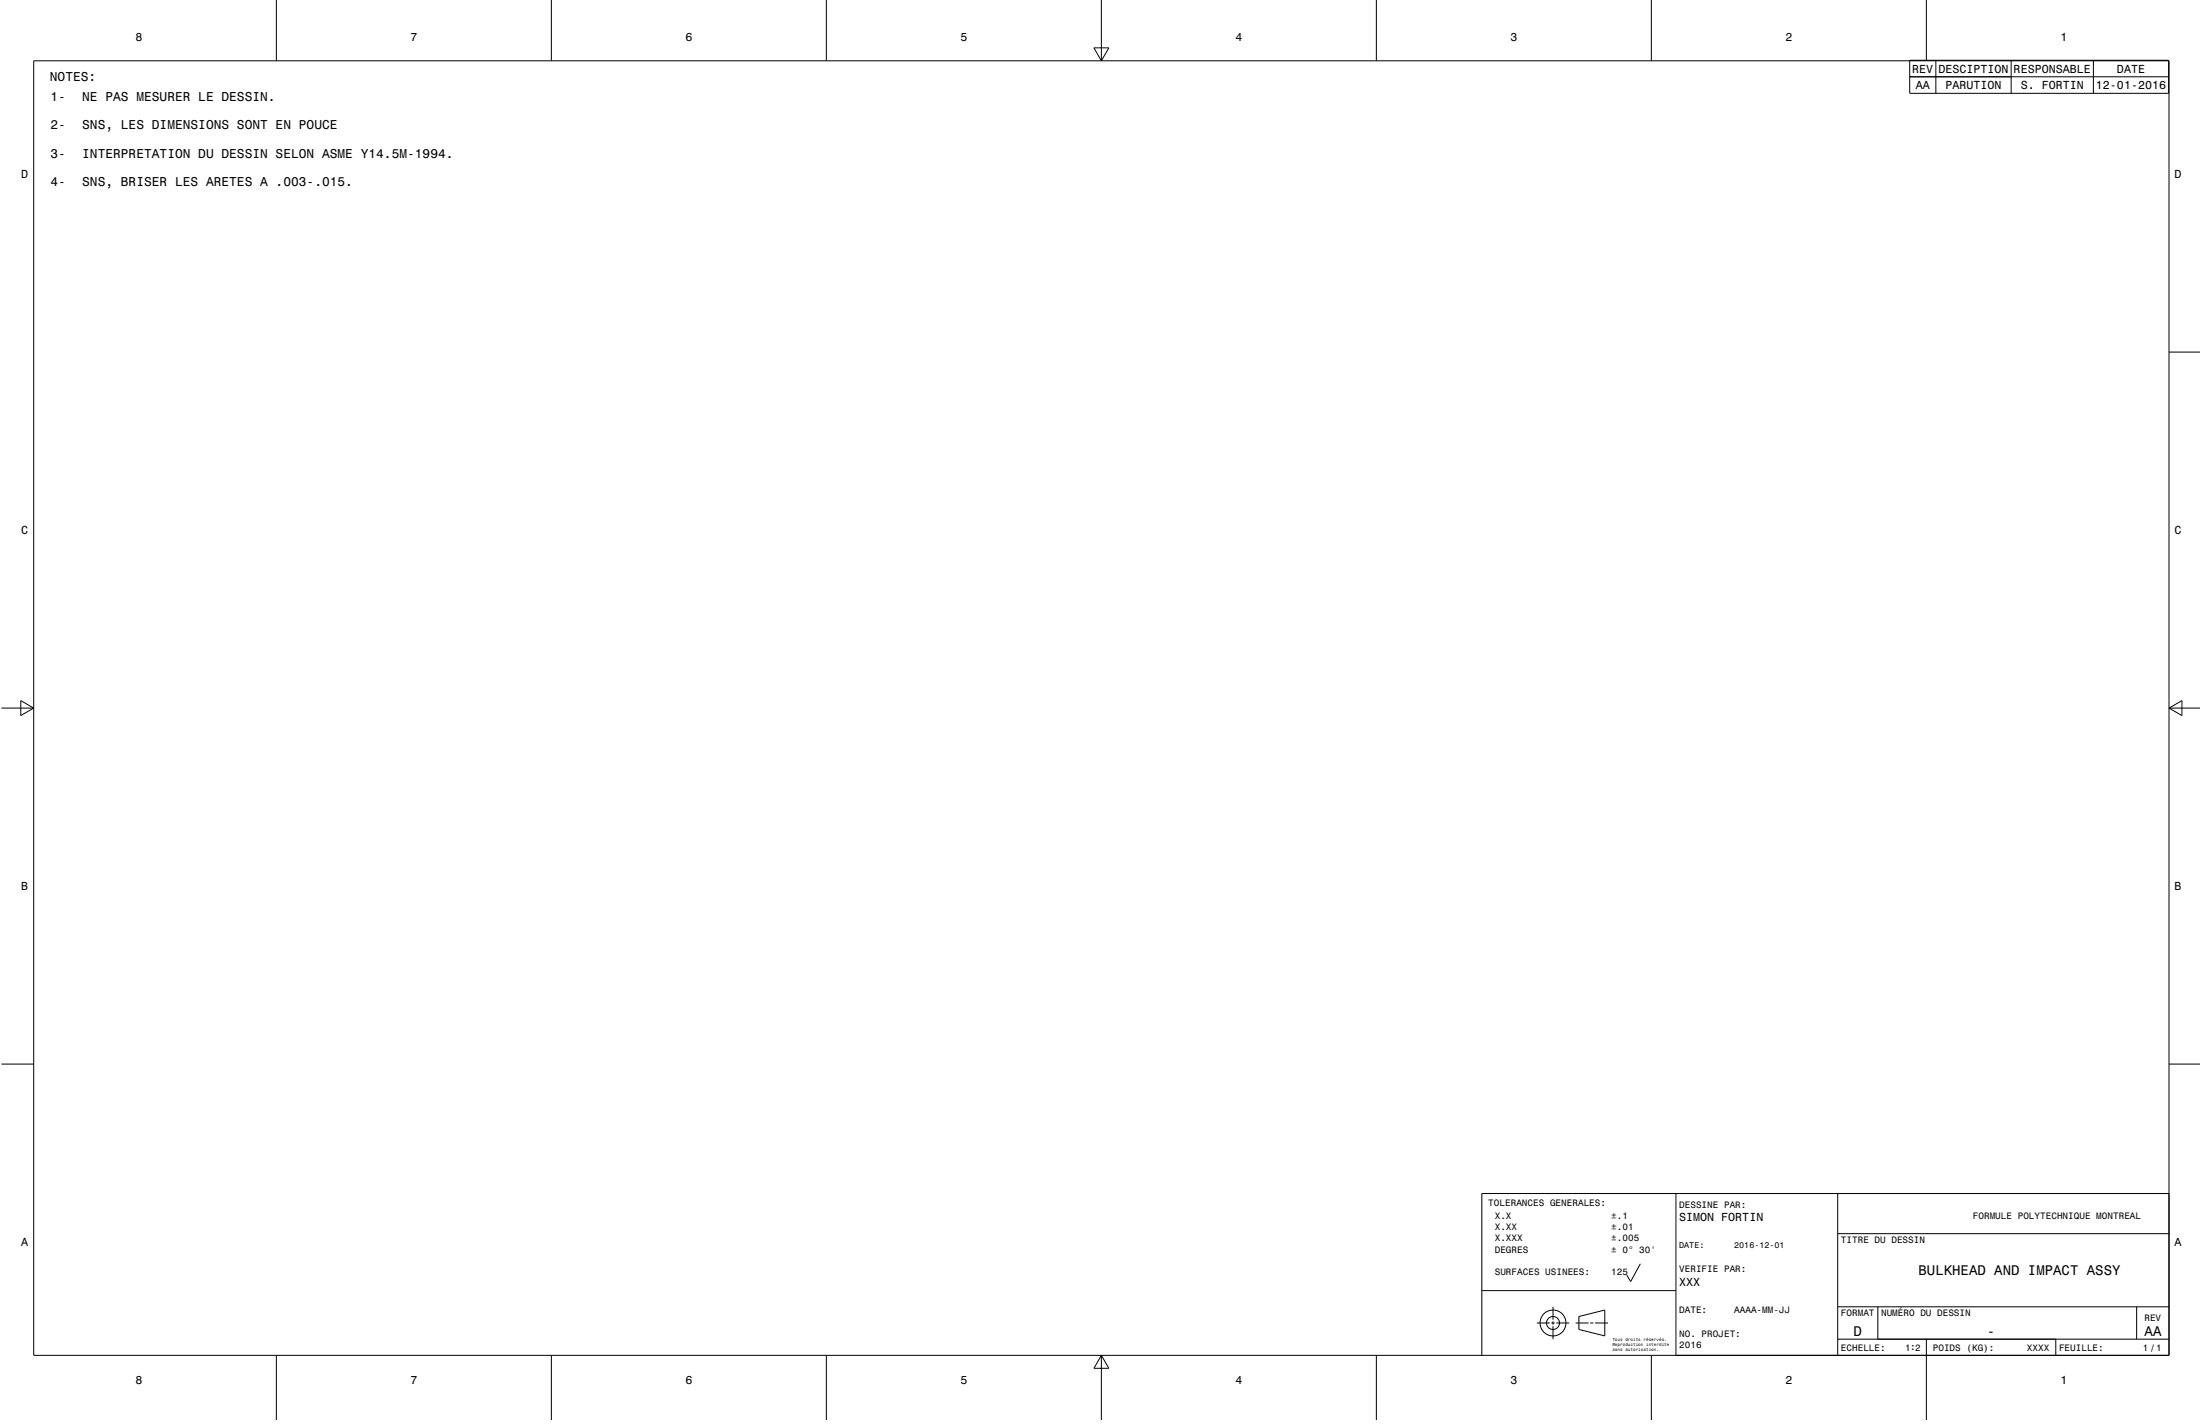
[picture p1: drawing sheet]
<svg xmlns="http://www.w3.org/2000/svg" width="864mm" height="559mm" viewBox="0 0 864 559" stroke-linecap="round" stroke-linejoin="round" font-family="sans-serif">
<g fill="none" stroke="#000" stroke-width=".39">
<path d="M108.5 0v23.9M216.4 0v23.9M324.4 0v23.9M432.3 0v23.9M540.3 0v23.9M648.2 0v23.9M756.2 0v23.9M429.4 18.8h5.9l-3 5.1zM13.2 23.9h838.2v508h-838.2zM749.7 23.7h101.6v12.9h-101.6zM749.7 30.1h101.6M759.9 23.7v12.9"/>
<path d="M789.5 23.7v12.9M821.8 23.7v12.9M851.4 138.2h12.2M.5 277.9h12.7M8.2 274.9l5 3-5 2.9zM851.4 277.9l5.1-3v5.9zM851.4 277.9h12.2M.5 417.6h12.7M851.4 417.6h12.2M657.9 468.4v63.5M721.4 468.4v63.5M851.4 468.4h-269.7v63.5"/>
<path d="M643.9 495.9l-3.8 7-1.5-2.5M721.4 484.1h130M581.7 506.5h76.2M603.3 519.2h5.1M609 519.2h1.3M609.6 512.8v5.1M609.6 518.5v1.3M610.9 519.2h5.1M618.5 519.2h5.1M619.8 516.6l10.1-2.5v10.1l-10.1-2.5zM624.2 519.2h1.3M626.1 519.2h5.1"/>
<path d="M721.4 512.8h130M737.1 512.8v12.7M838.7 512.8v12.7M108.5 531.9v25.4M216.4 531.9v25.4M324.4 531.9v25.4M432.3 531.9v25.4M432.3 531.9l3 5h-5.9zM540.3 531.9v25.4M609.6 520.4v5.1M648.2 531.9v25.4M721.4 525.5h130"/>
<path d="M756.2 525.5v31.8M807 525.5v6.4"/>
<circle cx="609.6" cy="519.2" r="5.1"/>
<circle cx="609.6" cy="519.2" r="2.54"/>
</g>
<g font-size="5.5">
<text x="753.1" y="500.5">BULKHEAD AND IMPACT ASSY</text>
<text x="727.6" y="524.2">D</text>
<text x="779.9" y="524.2">-</text>
<text x="841.9" y="524.2">AA</text>
</g>
<g font-size="5">
<text x="19.6" y="31.8">NOTES:</text>
<text x="19.9" y="39.8">1-</text>
<text x="32.3" y="39.8">NE PAS MESURER LE DESSIN.</text>
<text x="19.9" y="50.8">2-</text>
<text x="32.3" y="50.8">SNS, LES DIMENSIONS SONT EN POUCE</text>
<text x="19.9" y="61.9">3-</text>
<text x="32.3" y="61.9">INTERPRETATION DU DESSIN SELON ASME Y14.5M-1994.</text>
<text x="19.9" y="72.9">4-</text>
<text x="32.3" y="72.9">SNS, BRISER LES ARETES A .003-.015.</text>
</g>
<g font-size="4.6">
<text x="53.1" y="16">8</text>
<text x="161.1" y="16">7</text>
<text x="269" y="16">6</text>
<text x="377" y="16">5</text>
<text x="484.9" y="16">4</text>
<text x="592.9" y="16">3</text>
<text x="700.8" y="16">2</text>
<text x="808.8" y="16">1</text>
<text x="750.7" y="28.6">REV</text>
<text x="760.9" y="28.6">DESCIPTION</text>
<text x="790.5" y="28.6">RESPONSABLE</text>
<text x="831" y="28.6">DATE</text>
<text x="752" y="35">AA</text>
<text x="763.7" y="35">PARUTION</text>
<text x="793.2" y="35">S. FORTIN</text>
<text x="822.8" y="35">12-01-2016</text>
<text x="8.3" y="70">D</text>
<text x="853.6" y="70">D</text>
<text x="8.3" y="209.7">C</text>
<text x="853.6" y="209.7">C</text>
<text x="8.3" y="349.4">B</text>
<text x="853.6" y="349.4">B</text>
<text x="659.2" y="479.1">SIMON FORTIN</text>
<text x="8.3" y="489.1">A</text>
<text x="853.6" y="489.1">A</text>
<text x="659.2" y="504.5">XXX</text>
<text x="53.1" y="543">8</text>
<text x="161.1" y="543">7</text>
<text x="269" y="543">6</text>
<text x="377" y="543">5</text>
<text x="484.9" y="543">4</text>
<text x="592.9" y="543">3</text>
<text x="700.8" y="543">2</text>
<text x="808.8" y="543">1</text>
</g>
<g font-size="3.7">
<text x="584.2" y="473.2">TOLERANCES GENERALES:</text>
<text x="659.2" y="473.8">DESSINE PAR:</text>
<text x="586.8" y="478.2">X.X</text>
<text x="632.5" y="478.2">±.1</text>
<text x="774.4" y="478.2">FORMULE POLYTECHNIQUE MONTREAL</text>
<text x="586.8" y="482.7">X.XX</text>
<text x="632.5" y="482.7">±.01</text>
<text x="586.8" y="487.1">X.XXX</text>
<text x="586.8" y="491.6">DEGRES</text>
<text x="632.5" y="487.1">±.005</text>
<text x="632.5" y="491.6">± 0° 30'</text>
<text x="722.7" y="487.6">TITRE DU DESSIN</text>
<text x="586.8" y="500.5">SURFACES USINEES:</text>
<text x="632.5" y="500.5">125</text>
<text x="659.2" y="499.2">VERIFIE PAR:</text>
<text x="659.2" y="515.1">DATE:</text>
<text x="680.7" y="515.1">AAAA-MM-JJ</text>
<text x="722.7" y="516.3">FORMAT</text>
<text x="738.4" y="516.3">NUMÉRO DU DESSIN</text>
<text x="841.8" y="518.3">REV</text>
<text x="659.2" y="524.6">NO. PROJET:</text>
<text x="659.2" y="529">2016</text>
<text x="722.7" y="530">ECHELLE:</text>
<text x="747.8" y="530.1">1:2</text>
<text x="758.7" y="530">POIDS (KG):</text>
<text x="795.6" y="530">XXXX</text>
<text x="808.3" y="530">FEUILLE:</text>
<text x="841.2" y="530.2">1/1</text>
</g>
<g font-size="3.3">
<text x="659.2" y="489.8">DATE:</text>
<text x="680.7" y="489.8">2016-12-01</text>
</g>
<g font-size="1.7">
<text x="632.9" y="526.1">Tous droits réservés.</text>
<text x="632.9" y="528.2">Reproduction interdite</text>
<text x="632.9" y="530.2">sans autorisation.</text>
</g>
</svg>
